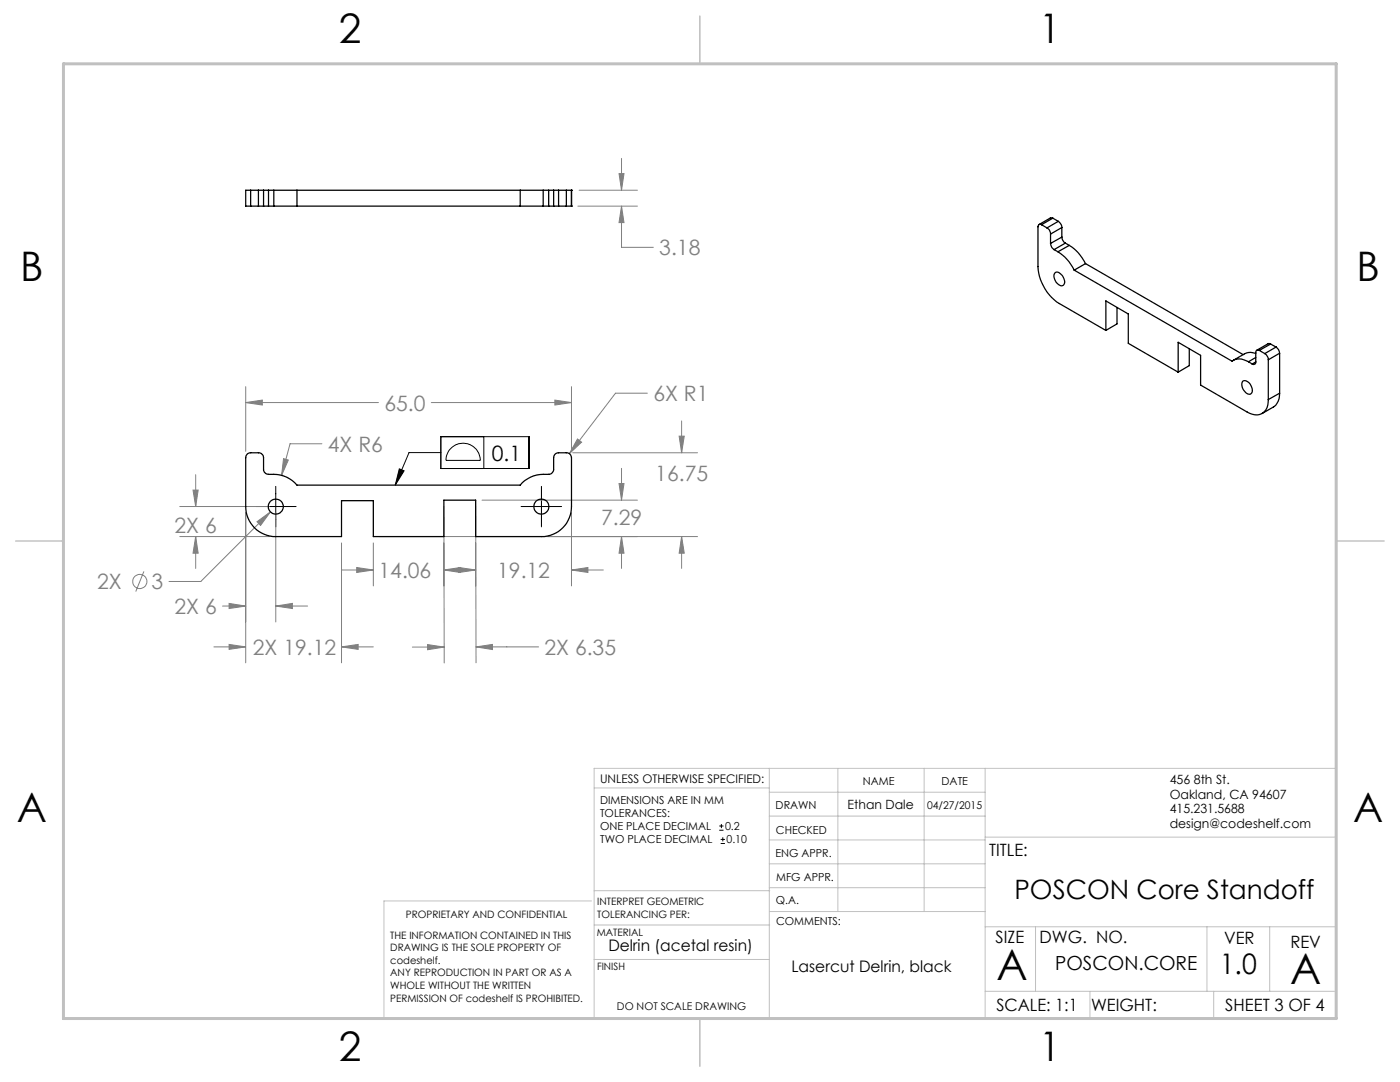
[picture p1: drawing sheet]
<svg xmlns="http://www.w3.org/2000/svg" width="279mm" height="216mm" viewBox="0 0 279 216" stroke-linecap="round" stroke-linejoin="round" font-family="sans-serif">
<g fill="none" stroke="#808080" stroke-width=".2">
<path d="M115.6 38h11.6M123.5 34.6h1l-.5 3.4zM124 31.6v6.4M115.3 41.1h11.9M124 41.1v8.3h6.4M124 41.1l.5 3.3h-1zM49 77.2v12.9M110.7 79.8l3.4 .5-3.4 .5zM114.1 77.2v12.9M129.2 78.5h-6.4l-9.2 12M38.5 97.8h1l-.4 3.3zM39.1 94.7v6.4"/>
<path d="M49 80.3h26.5M49 80.3l3.4-.5v1zM56.6 91.5l.9 .3-1.3 3.1zM64.2 88.5h-6.3l-1.7 6.4M86.1 80.3h28M96.2 99.8h31M114.3 90.3h24.9M115.3 87.6l.8 .6-2.5 2.3zM123.5 96.5h1l-.5 3.3zM124 93.5v6.3M135.5 87h1.1l-.6 3.3zM136 84v6.3"/>
<path d="M28.7 114l-1.6 4M35.9 107.1h17.9M35.9 101.1h17.9M39.1 107.1v6.3M39.1 107.1l.4 3.3h-1zM49 102.3v30M51.3 104.1l2.7-2-2 2.7zM54 102.1l-13.9 13.9h-6.4M55 102.3v21.8M68.2 113.7h6.3M68.2 108.3v24M71.2 113.2l3.3 .5-3.3 .5z"/>
<path d="M74.5 108.3v8.6M75.8 107.1h63.4M88.6 101.1l.1 31.2M88.6 108.3v8.6M88.6 113.7h6.3M88.6 113.7l3.3-.5v1zM91.6 113.2l3.3 .5-3.3 .5zM94.9 101.1l.1 31.2M94.9 108.3v8.6M114.1 102.3v14.6M114.1 113.7h6.3M114.1 113.7l3.2-.5v1z"/>
<path d="M124 107.1v6.3M124 107.1l.5 3.3h-1zM136 107.1v6.3M136 107.1l.6 3.3h-1.1zM42.7 129.1h6.3M44.4 120.9h4.6M45.7 128.6l3.3 .5-3.3 .5zM45.7 120.4l3.3 .5-3.3 .5zM55 120.9h6.4M55 120.9l3.3-.5v1zM68.2 129.1h6.3M68.2 129.1l3.3-.5v1z"/>
<path d="M82.3 129.1h6.4M85.3 128.6l3.4 .5-3.4 .5zM95 129.1h12.5M95 129.1l3.3-.5v1z"/>
<circle cx="27.9" cy="116" r="1.41"/>
</g>
<g fill="none" stroke="#000" stroke-width=".2">
<path d="M55 97v8.1M79.7 93.6l.9 .3-1.7 2.9zM88 87.1h17.6v6.4h-17.6zM88 90.3h-6.4l-2.7 6.5M89.8 89.7a3.4 3.4 0 0 1 3.8-1.1 3.4 3.4 0 0 1 2.2 3.3h-6.8a3.3 3.3 0 0 1 .8-2.2zM96.6 87.1v6.4M108.1 97v8.1M51 101.1h8.1M104 101.1h8.1M143.5 165.7h.9M143.5 164.8h.9M143.8 168.3h.9"/>
<path d="M143.8 167.5h.9M144 164.4v.8M144.3 167.1v.8"/>
</g>
<g fill="none" stroke="#c0c0c0" stroke-width=".2">
<path d="M118.6 157.2h34.9M153.5 153.3v49.9M153.5 158.1h43.1M167.2 153.3v28.6M184.4 153.3v28.6M196.6 153.3v49.9M118 179.8h-41.4v23.2M118.6 177.7h35M153.5 167.6h43.1M153.5 162.8h43.1M153.5 172.4h43.1M153.5 177.1h43.1"/>
<path d="M196.6 167h70.1M118.6 191.5h34.9M118.6 184.6h35M153.6 181.9h43M196.6 197.8h70.1M196.6 184.9h70.1M206.7 184.9v12.9M217.5 197.8v5.4M240.9 184.9v12.9M242.2 197.8v5.4M253.4 184.9v12.9M26.7 203.2h240v-49.9h-148.1v49.9"/>
</g>
<path d="M139.7 3.2v9.5M3.1 107.9h9.6M266.7 107.9h9.5M139.7 203.2v9.6" fill="none" stroke="#c0c0c0" stroke-width=".3"/>
<path d="M12.7 12.7h254v190.5h-254z" fill="none" stroke="#c0c0c0" stroke-width=".6"/>
<path d="M79.7 93.6l.9 .3-1.7 2.9z" fill="#000"/>
<path d="M135.5 87h1.1l-.6 3.3zM136 107.1l.6 3.3h-1.1zM110.7 79.8l3.4 .5-3.4 .5zM49 80.3l3.4-.5v1zM51.3 104.1l.7 .7 2-2.7zM56.6 91.5l-.4 3.4 1.3-3.1zM85.3 128.6l3.4 .5-3.4 .5zM95 129.1l3.3-.5v1zM123.5 96.5h1l-.5 3.3zM124 107.1l.5 3.3h-1zM71.2 113.2l3.3 .5-3.3 .5zM88.6 113.7l3.3-.5v1zM114.1 113.7l3.2-.5v1zM91.6 113.2l3.3 .5-3.3 .5zM39.1 107.1l.4 3.3h-1zM38.5 97.8h1l-.4 3.3zM68.2 129.1l3.3-.5v1zM45.7 128.6l3.3 .5-3.3 .5zM55 120.9l3.3-.5v1zM45.7 120.4l3.3 .5-3.3 .5zM115.3 87.6l-1.7 2.9 2.5-2.3zM124 41.1l.5 3.3h-1zM123.5 34.6h1l-.5 3.4z" fill="#808080"/>
<g fill="none" stroke="#000" stroke-width=".25">
<path d="M50 38h-1v3.1h1M50 38v3.1M50 38h1.6M51.6 38h1M51.6 38v3.1M52.6 38h1M52.6 38v3.1M53.6 38h1M53.6 38v3.1M54.6 38h4.7M54.6 38v3.1M59.3 38h44.5"/>
<path d="M59.3 38v3.1M103.8 38h4.6M103.8 38v3.1M108.4 38h1.1M108.4 38v3.1M109.5 38h1M109.5 38v3.1M110.5 38h1M110.5 38v3.1M111.5 38h1.5M111.5 38v3.1M113 38h1.1"/>
<path d="M113 38v3.1M114.1 38h.1M114.1 38v3.1M50 41.1h1.6M51.6 41.1h1M52.6 41.1h1M53.6 41.1h1M54.6 41.1h4.7M59.3 41.1h44.5M103.8 41.1h4.6M108.4 41.1h1.1M109.5 41.1h1"/>
<path d="M110.5 41.1h1M111.5 41.1h1.5M113 41.1h1.1M114.1 41.1h.1M207.9 44.8a.44 .44 0 0 0-.5 0 .44 .44 0 0 0-.2 .5v7.9a9.5 9.5 0 0 0 4.2 7.4l9.3 5.3M207.9 44.8l1.1 .7M209 45.5a1.38 1.38 0 0 1 .7 1.2M209.7 48.6a1.6 1.6 0 0 0 .7 1.2M209.7 46.7v1.9M210.1 43.5h-.5l-2.2 1.3M210.1 43.5l-2.2 1.3M210.1 43.5l1.1 .7"/>
<path d="M210.4 49.8l.7 .4M210.5 54.5a.8 .8 0 0 1 1.3 .3 1.63 1.63 0 0 1 .4 2.1 1.51 1.51 0 0 1-1.7-1.2l-.2-.6zM211.1 50.2a8.9 8.9 0 0 1 3.3 3.7M211.2 44.2a1.6 1.6 0 0 1 .7 1.2M211.2 44.2l-2.2 1.3M211.9 47.3a1.62 1.62 0 0 0 .7 1.2M211.9 45.4l-2.2 1.3M211.9 47.3l-2.2 1.3M211.9 45.4v1.9M212.6 48.5l-2.2 1.3M212.6 48.5l.8 .5M213.4 49a8.5 8.5 0 0 1 3.2 3.6"/>
<path d="M213.4 49l-2.3 1.2M214.4 53.9l31.5 18.2a2.88 2.88 0 0 1 3.3 .1M216.6 52.6l-2.2 1.3M216.6 52.6l31.5 18.2M220.7 65.9v-5.9l4.5 2.7v5.8l9.9 5.8M222.9 61.3v3.3l-2.2 1.3M235.1 74.3v-6l4.5 2.6v5.9l9.3 5.4a2.51 2.51 0 0 0 4.1-1.3l.1-1.2M237.3 69.6v3.4l-2.2 1.3M248.1 76a1.7 1.7 0 0 1 1.6 2.6 1.44 1.44 0 0 1-1.8-1.3l-.1-.6zM249.2 72.2l.7 .4M250.6 72.2a.44 .44 0 0 1-.2 .5 .44 .44 0 0 1-.5-.1M250.6 70.5l-1-.2-.8 .1-2.7 1.5"/>
<path d="M250.6 72.2l-.7 .4M250.6 71.3l-1.4 .9M251.3 69.9a.44 .44 0 0 0-.5 0 .44 .44 0 0 0-.2 .4v1.9M251.3 69.9l1.1 .7M252.4 70.6a1.6 1.6 0 0 1 .7 1.2M253.1 71.8v7.9M253.6 68.7l-.5-.1-2.3 1.3M253.6 68.7l-2.3 1.2M253.6 68.7l1.1 .6M254.7 69.3a1.6 1.6 0 0 1 .7 1.2M254.7 69.3l-2.3 1.3M255.4 78.5a3.1 3.1 0 0 1-1.3 2.7l-2.2 1.3"/>
<path d="M255.4 70.5l-2.3 1.3M255.4 78.5l-2.3 1.2M255.4 70.5v8M49.3 90.6l.5-.3h1.8a1.02 1.02 0 0 1 1 1v2.3a1.02 1.02 0 0 0 1 1.1 6.4 6.4 0 0 1 5.7 2.1h44.5a6.6 6.6 0 0 1 5.9-2.2l.4-.1 .4-.7v-2.5a.96 .96 0 0 1 1-1h1.5a1.02 1.02 0 0 1 1.1 1v9.8a6 6 0 0 1-6 6h-13.2v-7.3h-6.3v7.3h-14.1v-7.2h-6.3v7.2h-13.1a6 6 0 0 1-6.1-6v-9.8z"/>
<circle cx="55" cy="101.1" r="1.5"/>
<circle cx="108" cy="101.1" r="1.5"/>
</g>
<g font-size="8.5">
<text x="198.9" y="195.5">A</text>
<text x="257.5" y="196.4">A</text>
</g>
<g font-size="8.1">
<text x="67.6" y="8.5">2</text>
<text x="207.3" y="8.5">1</text>
<text x="4" y="56.2">B</text>
<text x="270.7" y="56.2">B</text>
<text x="3.3" y="164.1">A</text>
<text x="270" y="164.1">A</text>
<text x="67.6" y="211.7">2</text>
<text x="207.3" y="211.7">1</text>
</g>
<text font-size="5.6" x="243.4" y="194.4">1.0</text>
<text font-size="5.3" x="202.5" y="179.3">POSCON Core Standoff</text>
<g font-size="4.2" fill="#808080">
<text x="131.6" y="50.9">3.18</text>
<text x="76.7" y="81.9">65.0</text>
<text x="130.4" y="80.1">6X R1</text>
<text x="65.4" y="90.1">4X R6</text>
<text x="130.8" y="96">16.75</text>
<text x="34.8" y="106.4">2X 6</text>
<text x="120" y="104.9">7.29</text>
<text x="19.4" y="117.6">2X</text>
<text x="30.2" y="117.6">3</text>
<text x="75.5" y="115.3">14.06</text>
<text x="99.2" y="115.3">19.12</text>
<text x="34.8" y="122.5">2X 6</text>
<text x="50.5" y="130.7">2X 19.12</text>
<text x="108.7" y="130.7">2X 6.35</text>
</g>
<text font-size="4.2" x="98.1" y="91.9">0.1</text>
<text font-size="3.9" x="210.6" y="193.5">POSCON.CORE</text>
<g font-size="3.4">
<text x="197.4" y="170.8">TITLE:</text>
<text x="198.7" y="188.1">SIZE</text>
<text x="207.5" y="188.1">DWG. NO.</text>
<text x="244.3" y="188.4">VER</text>
<text x="257.5" y="189.2">REV</text>
<text x="198.8" y="201.7">SCALE: 1:1</text>
<text x="217.7" y="201.8">WEIGHT:</text>
<text x="244.5" y="201.7">SHEET 3 OF 4</text>
</g>
<g font-size="3.2">
<text x="121.4" y="189.8">Delrin (acetal resin)</text>
<text x="158" y="193.9">Lasercut Delrin, black</text>
</g>
<g font-size="2.5">
<text x="169.2" y="161.4">Ethan Dale</text>
<text x="233.4" y="156.5">456 8th St.</text>
<text x="233.4" y="159.4">Oakland, CA 94607</text>
<text x="233.4" y="162.3">415.231.5688</text>
<text x="233.4" y="165.2">design@codeshelf.com</text>
</g>
<text font-size="2.4" x="119.8" y="156.2">UNLESS OTHERWISE SPECIFIED:</text>
<g font-size="2.2">
<text x="119.8" y="160.3">DIMENSIONS ARE IN MM</text>
<text x="154.8" y="161.4">DRAWN</text>
<text x="172.2" y="156.7">NAME</text>
<text x="187.9" y="156.7">DATE</text>
<text x="119.8" y="163">TOLERANCES:</text>
<text x="119.8" y="165.6">ONE PLACE DECIMAL</text>
<text x="144.7" y="165.6">0.2</text>
<text x="154.9" y="166.3">CHECKED</text>
<text x="119.8" y="168.3">TWO PLACE DECIMAL</text>
<text x="145" y="168.3">0.10</text>
<text x="154.8" y="171">ENG APPR.</text>
<text x="154.9" y="175.7">MFG APPR.</text>
<text x="154.9" y="180.4">Q.A.</text>
<text x="154.9" y="184.6">COMMENTS:</text>
</g>
<g font-size="2.1">
<text x="185" y="161.5">04/27/2015</text>
<text x="123.1" y="201.6">DO NOT SCALE DRAWING</text>
</g>
<g font-size="2">
<text x="81" y="183.1">PROPRIETARY AND CONFIDENTIAL</text>
<text x="119.2" y="180.6">INTERPRET GEOMETRIC</text>
<text x="119.2" y="183.1">TOLERANCING PER:</text>
<text x="77.9" y="187.3">THE INFORMATION CONTAINED IN THIS</text>
<text x="77.9" y="189.8">DRAWING IS THE SOLE PROPERTY OF</text>
<text x="119.1" y="186.7">MATERIAL</text>
<text x="77.9" y="192.3">codeshelf.</text>
<text x="77.9" y="194.8">ANY REPRODUCTION IN PART OR AS A</text>
<text x="77.9" y="197.4">WHOLE WITHOUT THE WRITTEN</text>
<text x="119.1" y="193.5">FINISH</text>
<text x="77.9" y="199.9">PERMISSION OF codeshelf IS PROHIBITED.</text>
</g>
</svg>
